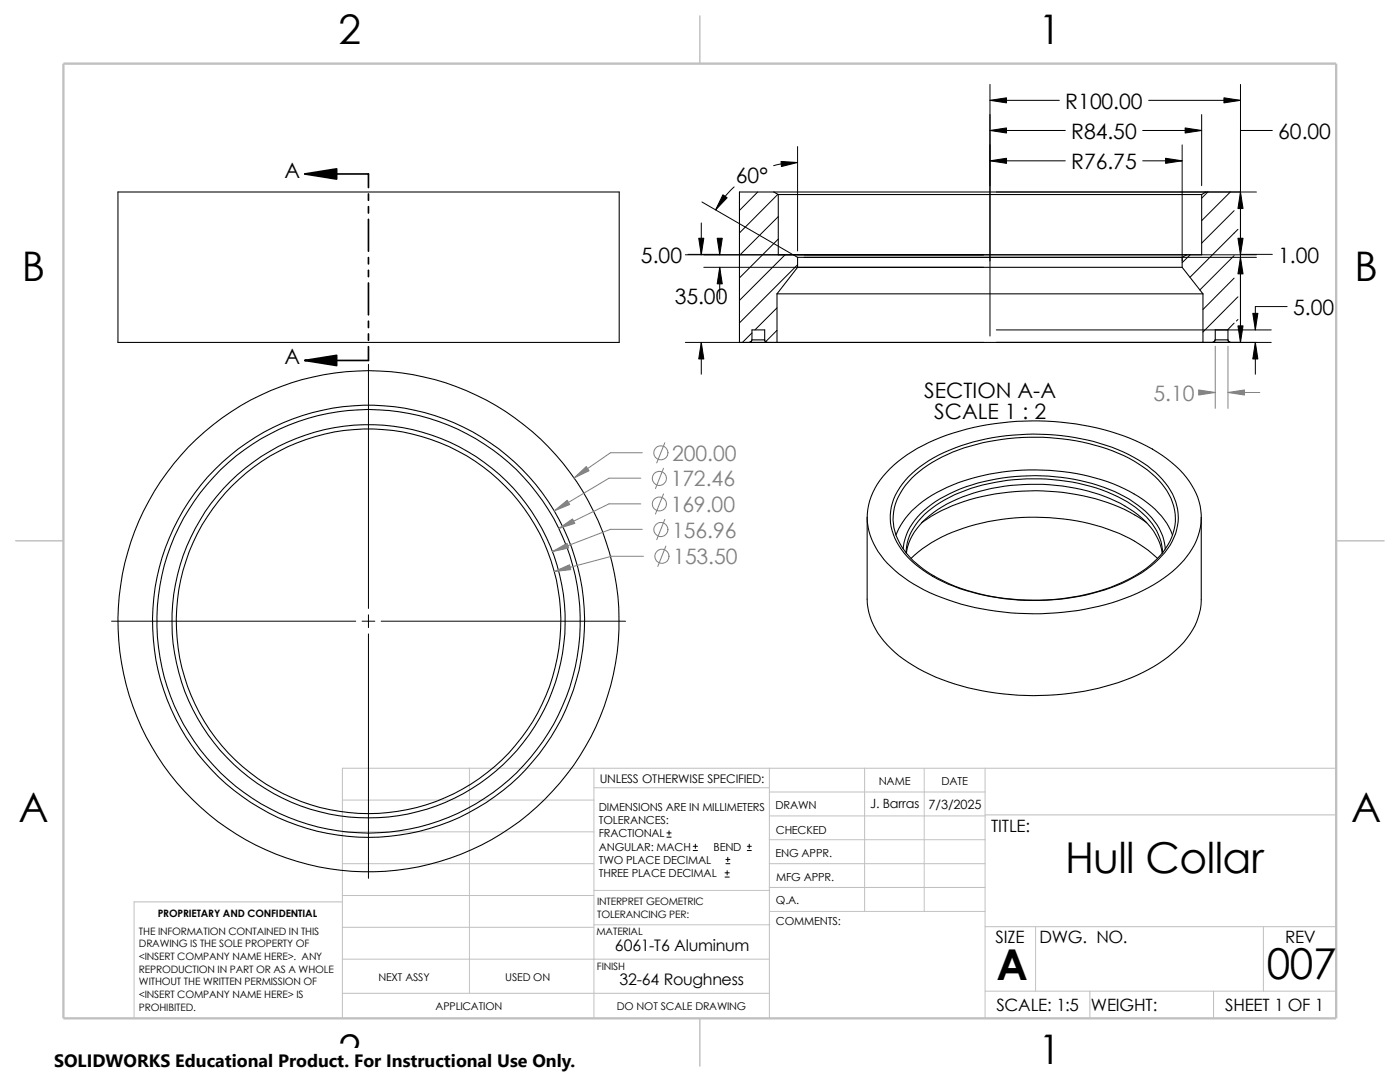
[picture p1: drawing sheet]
<svg xmlns="http://www.w3.org/2000/svg" width="279mm" height="216mm" viewBox="0 0 279 216" stroke-linecap="round" stroke-linejoin="round" font-family="sans-serif">
<g fill="none" stroke="#c0c0c0" stroke-width=".2">
<path d="M68.3 159.6h50.2M93.7 153.3v44.9M118.5 153.3v49.9M118.5 157.2h35M153.5 153.3v49.9M153.5 158h43.1M172.6 153.3v28.6M184.4 153.3v28.6M196.6 153.3v49.9M266.7 153.3h-198.4v49.9M68.3 178.7h50.2M68.3 172.3h50.2"/>
<path d="M68.3 166h50.2M68.3 180h-41.5v23.2M118.5 177.7h35.1M153.5 167.6h43.1M153.5 162.8h43.1M153.5 172.3h43.1M153.5 177.1h43.1M196.6 162.6h70.1M68.3 198.2h85.2M68.3 191.4h85.2M68.3 185h50.2M118.5 184.5h35.1"/>
<path d="M153.6 181.9h43M196.6 197.8h70.1M196.6 184.9h70.1M206.7 184.9v12.9M217.5 197.8v5.4M242.2 197.8v5.4M252.1 184.9v12.9"/>
</g>
<path d="M139.7 3.2v9.5M3.1 107.9h9.6M266.7 107.9h9.5M139.7 203.2v9.5" fill="none" stroke="#c0c0c0" stroke-width=".21"/>
<path d="M12.7 12.7h254v190.5h-254z" fill="none" stroke="#c0c0c0" stroke-width=".47"/>
<g fill="none" stroke="#000" stroke-width=".21">
<path d="M23.5 38.3h100.1v30h-100.1zM154.4 38.3h-6.8v30h2M154.4 38.3l.9 .5M154.4 38.3h86.3M155.3 38.8v12h3M155.3 38.8h84.5M239.8 38.8v12h-3M240.7 38.3h6.9v30h-2M240.7 38.3l-.9 .5M155.1 58.6h85M155.1 58.6v9.7M158.3 50.8l.9 .6"/>
<path d="M158.3 50.8h78.5M159.2 53.3h76.7M159.2 53.3l-4.1 5.3M159.2 51.4v1.9M159.2 51.4h76.7M235.9 53.3l4.2 5.3M235.9 51.4v1.9M236.8 50.8l-.9 .6M240.1 58.6v9.7M149.6 68.3h3.5M150.1 65.8h2.5v2h-2.5zM150.1 67.8l-.2 .4-.3 .1"/>
<path d="M152.6 67.8l.2 .4 .3 .1M153.1 68.3h2M155.1 68.3h85M240.1 68.3h1.9M242 68.3h3.6M242.5 67.8h2.6M242.5 67.8l-.2 .4-.3 .1M242.5 67.8v-2h2.6v2M245.1 67.8l.1 .4 .4 .1M177.6 93.5a34.8 34.8 0 0 1 16.7-8.2 53.8 53.8 0 0 1 33.5 3.2 21.7 21.7 0 0 1 10.9 10 12.2 12.2 0 0 1-2.4 13.3 31 31 0 0 1-14.3 8.5 55.3 55.3 0 0 1-34-1 26.3 26.3 0 0 1-12.8-9.3 12.2 12.2 0 0 1 1.7-15.7zM181.3 95.1a28.9 28.9 0 0 1 14.2-7.2 46 46 0 0 1 29.7 2.8 18.1 18.1 0 0 1 9.2 8.7 10.5 10.5 0 0 1-2.6 11.6 28.3 28.3 0 0 1-13.8 7.4 46.4 46.4 0 0 1-29.9-2.4 19.2 19.2 0 0 1-9.5-8.6 10.4 10.4 0 0 1 2.1-11.6zM181.9 95.4a29.3 29.3 0 0 1 14.2-7.1 46.2 46.2 0 0 1 28.2 2.6 19.3 19.3 0 0 1 9.4 8.5 10.3 10.3 0 0 1-2.2 11.5 27 27 0 0 1-13.5 7.4 45.2 45.2 0 0 1-29.5-2.3 18.8 18.8 0 0 1-9.3-8.4 10.2 10.2 0 0 1 2.1-11.5z"/>
<path d="M173.1 103.2v16.3a14.4 14.4 0 0 0 5.5 10.7 37.8 37.8 0 0 0 18.8 7.9 53.1 53.1 0 0 0 30.6-3.9 21.9 21.9 0 0 0 10.8-10.1l.8-2.5 .1-1.7v-16.7M178.8 106.8a16.9 16.9 0 0 1 9.2-9.1 44.7 44.7 0 0 1 29.3-2.7 27.8 27.8 0 0 1 14.5 8l1.1 1.4 1.1 2.4M180.3 109.6a12 12 0 0 1 5.6-9 36.1 36.1 0 0 1 22-5.6 35.3 35.3 0 0 1 18.3 5.2 13 13 0 0 1 6.3 9v.4M180.8 110.3a12.1 12.1 0 0 1 6-9.5 35.7 35.7 0 0 1 20.8-5.3 34.8 34.8 0 0 1 19.1 5.8 12.3 12.3 0 0 1 5.3 8.3v.7M180.9 110.4a12.1 12.1 0 0 1 5.5-8.2 34.1 34.1 0 0 1 19.2-5.6 37.1 37.1 0 0 1 18.9 4.4 14.3 14.3 0 0 1 7.3 8.6l.1 .8M183.9 104.3a36.9 36.9 0 0 1 20.1-6.3 41.8 41.8 0 0 1 22.4 4.7l2.5 1.6M231 111.4a28.7 28.7 0 0 0-13.6-6.9 45.5 45.5 0 0 0-29.5 2.7l-3.8 2.3-2.3 1.9"/>
<circle cx="73.5" cy="124" r="38.4"/>
<circle cx="73.5" cy="124" r="39.2"/>
<circle cx="73.6" cy="124" r="50"/>
<circle cx="73.6" cy="124" r="43.1"/>
<circle cx="73.6" cy="124" r="42.3"/>
</g>
<g fill="none" stroke="#000" stroke-width=".2">
<path d="M197.6 16.8v50.3M247.6 16.8v51.5M146.5 37.3a19 19 0 0 0-3.7 4.6M151.2 38.3l-3.6 3.7M155.2 38.8l-7.6 7.7M159.2 29.3v20.8M159.2 32.4l-1.8 .1-3 .6M197.6 32.1h15M197.6 20h13.8M197.6 26h15M198.8 38.3h51.9M228 32.1h7.9"/>
<path d="M228 26h11.8M229.2 20h18.4M235.9 28.9v23.2M239.8 22.9v14.1M241 38.3l-1.2 1.2M245.5 38.3l-5.7 5.7M247.6 26h6.3M136.8 50.8h113.9M137.3 50.8h6.3M140 44.5v6.3M140.1 40.3l18 10.4M140.5 53.3h55.8"/>
<path d="M143.6 53.3v6.4M155.3 43.2l-7.7 7.8M155.3 47.7l-7.7 7.8M156.7 50.8l-9.1 9.1M159.2 52.8l-11.6 11.6M160.4 51.4h90.3M237.5 50.8l-1.6 1.6M246.3 42l-6.5 6.5M246.3 55.5l-6.2 6.3M246.3 51l-6.9 6.9M247.1 45.8l-9.6 9.5M247.1 59.2l-7 7.1"/>
<path d="M247.6 50.8h6.3M73.5 72.7v48.7M136.8 68.3h59.5M140 68.3v6.4M150.1 66.4l-1.9 1.9M155.1 61.4l-4.4 4.4M155.1 65.9l-2.3 2.3M198.8 68.3h54.9M198.8 65.8h54.9M246.3 64.5l-1.3 1.3M247.1 63.8l-.3 .3M250.5 68.3v6.4"/>
<path d="M256.9 61.2h-6.4v4.6M22.3 124h48.7M72.3 124h2.5M73.5 122.7v2.5M73.5 126.5v48.8M76.1 124h48.7M133.1 167h.8M133.1 166.2h.8M133.5 165.8v.8M138.3 169.7h.9M138.3 168.9h.9M138.8 168.4v.9"/>
<path d="M144.7 175h.8M144.7 174.2h.8M144.9 172.3h.8M144.9 171.5h.8M145.1 173.7v.9M145.2 171.1v.8M149.1 169.7h.8M149.1 168.9h.8M149.5 168.4v.9"/>
</g>
<g fill="none" stroke="#808080" stroke-width=".2">
<path d="M239.6 78.3h2.9M242.5 69.1v12.4M245.1 69.1v12.4M245.1 78.3h6.3M127.9 95.4h-6.4l-10.9 6.5M128.2 90.3h-6.4l-7.2 5.1M132.4 93.4l-1.6 4.1M132.4 98.6l-1.6 4M132.7 88.3l-1.6 4.1M127.9 100.5h-6.4l-10 5M128.2 105.6h-6.4l-11.6 4.5M128.4 111h-6.4l-11.4 3"/>
<path d="M132.7 103.6l-1.6 4.1M132.9 109l-1.6 4"/>
<circle cx="131.6" cy="95.5" r="1.41"/>
<circle cx="131.9" cy="90.3" r="1.41"/>
<circle cx="131.6" cy="100.6" r="1.4"/>
<circle cx="131.9" cy="105.7" r="1.41"/>
<circle cx="132.1" cy="111" r="1.41"/>
</g>
<g fill="#808080" stroke="#808080" stroke-width=".2">
<path d="M245.1 78.3l3.3-.5v1z"/>
<path d="M239.2 77.8l3.3 .5-3.3 .5z"/>
<path d="M110.6 101.9l2.6-2.1 .5 .9z"/>
<path d="M110.6 114l3.1-1.3 .2 1z"/>
<path d="M110.2 110.1l3-1.7 .3 .9z"/>
<path d="M111.5 105.5l2.8-2 .4 .9z"/>
<path d="M114.6 95.4l2.4-2.3 .6 .8z"/>
</g>
<g fill="#000" stroke="#000" stroke-width=".2">
<path d="M155.9 32.2l3.3 .2-3.2 .8zM197.6 32.1l3.3-.5v1zM197.6 20l3.3-.5v1zM197.6 26l3.3-.5v1zM232.6 31.6l3.3 .5-3.3 .5zM236.5 25.5l3.3 .5-3.3 .5zM247.6 38.3l.5 3.3h-1zM244.3 19.5l3.3 .5-3.3 .5zM139.4 47.5h1.1l-.5 3.3zM144.3 38.9l.8 .6-2.3 2.4zM143.6 53.3l.5 3.3h-1zM143.1 47.5h1l-.5 3.3z"/>
<path d="M247.6 51.4l.5 3.3h-1zM247.1 47.5h1l-.5 3.3zM140 68.3l.5 3.3h-1.1zM247.1 65h1l-.5 3.3zM250 62.5h1l-.5 3.3zM250.5 68.3l.5 3.3h-1z"/>
</g>
<path d="M60.8 34.7l6.4-1v2zM60.8 71.9l6.4-1v2z" fill="#000" stroke="#000" stroke-width=".34"/>
<path d="M60.8 34.7h12.7v2.7M73.5 38.7v1.3M73.5 41.2v1.3M73.5 43.8v6.3M73.5 51.4v1.3M73.5 53.9v1.3M73.5 56.5v6.3M73.5 69.2v2.7h-12.7M73.5 64.1v1.3M73.5 66.6v1.3" fill="none" stroke="#000" stroke-width=".34"/>
<path d="M10.8 209.2h104.1v6.7h-104.1z" fill="#fff"/>
<g font-size="8.5">
<text x="212.6" y="174.1">Hull Collar</text>
<text x="198.8" y="195.5">A</text>
<text x="252.8" y="195.3">007</text>
</g>
<g font-size="8.1">
<text x="67.6" y="8.8">2</text>
<text x="207.3" y="8.8">1</text>
<text x="4.4" y="56.1">B</text>
<text x="270.3" y="56.1">B</text>
<text x="3.7" y="164.1">A</text>
<text x="269.6" y="164.1">A</text>
<text x="67.6" y="212.3">2</text>
<text x="207.3" y="212.3">1</text>
</g>
<g font-size="4.2">
<text x="212.6" y="21.7">R100.00</text>
<text x="213.8" y="27.7">R84.50</text>
<text x="255.1" y="27.7">60.00</text>
<text x="56.8" y="35.6">A</text>
<text x="213.8" y="33.8">R76.75</text>
<text x="146.8" y="36.4">60°</text>
<text x="127.9" y="52.4">5.00</text>
<text x="255.1" y="52.4">1.00</text>
<text x="134.7" y="60.7">35.00</text>
<text x="258.1" y="62.8">5.00</text>
<text x="56.8" y="72.7">A</text>
<text x="184.4" y="79.4">SECTION A-A</text>
<text x="186.4" y="83.6">SCALE 1 : 2</text>
</g>
<g font-size="4.2" fill="#808080">
<text x="230.2" y="80">5.10</text>
<text x="134.2" y="92">200.00</text>
<text x="133.9" y="97.1">172.46</text>
<text x="133.9" y="102.2">169.00</text>
<text x="134.2" y="107.3">156.96</text>
<text x="134.4" y="112.6">153.50</text>
</g>
<text font-size="3.6" x="10.8" y="213">SOLIDWORKS Educational Product. For Instructional Use Only.</text>
<g font-size="3.4">
<text x="197.8" y="166">TITLE:</text>
<text x="198.7" y="188.1">SIZE</text>
<text x="207.5" y="188.1">DWG. NO.</text>
<text x="256.5" y="188.2">REV</text>
<text x="198.8" y="201.7">SCALE: 1:5</text>
<text x="217.7" y="201.8">WEIGHT:</text>
<text x="244.5" y="201.7">SHEET 1 OF 1</text>
</g>
<g font-size="3.2">
<text x="122.7" y="189.8">6061-T6 Aluminum</text>
<text x="123.6" y="196.6">32-64 Roughness</text>
</g>
<g font-size="2.5">
<text x="173.7" y="161.3">J. Barras</text>
<text x="185.3" y="161.4">7/3/2025</text>
</g>
<text font-size="2.4" x="119.7" y="156.2">UNLESS OTHERWISE SPECIFIED:</text>
<g font-size="2.2">
<text x="119.5" y="161.8">DIMENSIONS ARE IN MILLIMETERS</text>
<text x="154.8" y="161.5">DRAWN</text>
<text x="175.4" y="156.7">NAME</text>
<text x="187.9" y="156.7">DATE</text>
<text x="119.5" y="164.4">TOLERANCES:</text>
<text x="119.5" y="167.1">FRACTIONAL</text>
<text x="154.8" y="166.3">CHECKED</text>
<text x="119.5" y="172.4">TWO PLACE DECIMAL</text>
<text x="119.5" y="169.8">ANGULAR: MACH</text>
<text x="142.4" y="169.8">BEND</text>
<text x="154.8" y="171">ENG APPR.</text>
<text x="119.5" y="175">THREE PLACE DECIMAL</text>
<text x="154.9" y="175.7">MFG APPR.</text>
<text x="154.9" y="184.7">COMMENTS:</text>
<text x="154.9" y="180.5">Q.A.</text>
</g>
<g font-size="2.1">
<text x="75.5" y="195.7">NEXT ASSY</text>
<text x="100.8" y="195.7">USED ON</text>
<text x="86.9" y="201.5">APPLICATION</text>
<text x="123.1" y="201.6">DO NOT SCALE DRAWING</text>
</g>
<g font-size="2">
<text x="31.5" y="183">PROPRIETARY AND CONFIDENTIAL</text>
<text x="119.2" y="183.1">TOLERANCING PER:</text>
<text x="119.2" y="180.6">INTERPRET GEOMETRIC</text>
<text x="27.7" y="186.5">THE INFORMATION CONTAINED IN THIS</text>
<text x="27.7" y="189.1">DRAWING IS THE SOLE PROPERTY OF</text>
<text x="27.7" y="191.6">&lt;INSERT COMPANY NAME HERE&gt;. ANY</text>
<text x="119" y="186.6">MATERIAL</text>
<text x="27.7" y="194.1">REPRODUCTION IN PART OR AS A WHOLE</text>
<text x="27.7" y="196.6">WITHOUT THE WRITTEN PERMISSION OF</text>
<text x="119.1" y="193.5">FINISH</text>
<text x="27.7" y="199.1">&lt;INSERT COMPANY NAME HERE&gt; IS</text>
<text x="27.7" y="201.7">PROHIBITED.</text>
</g>
</svg>
